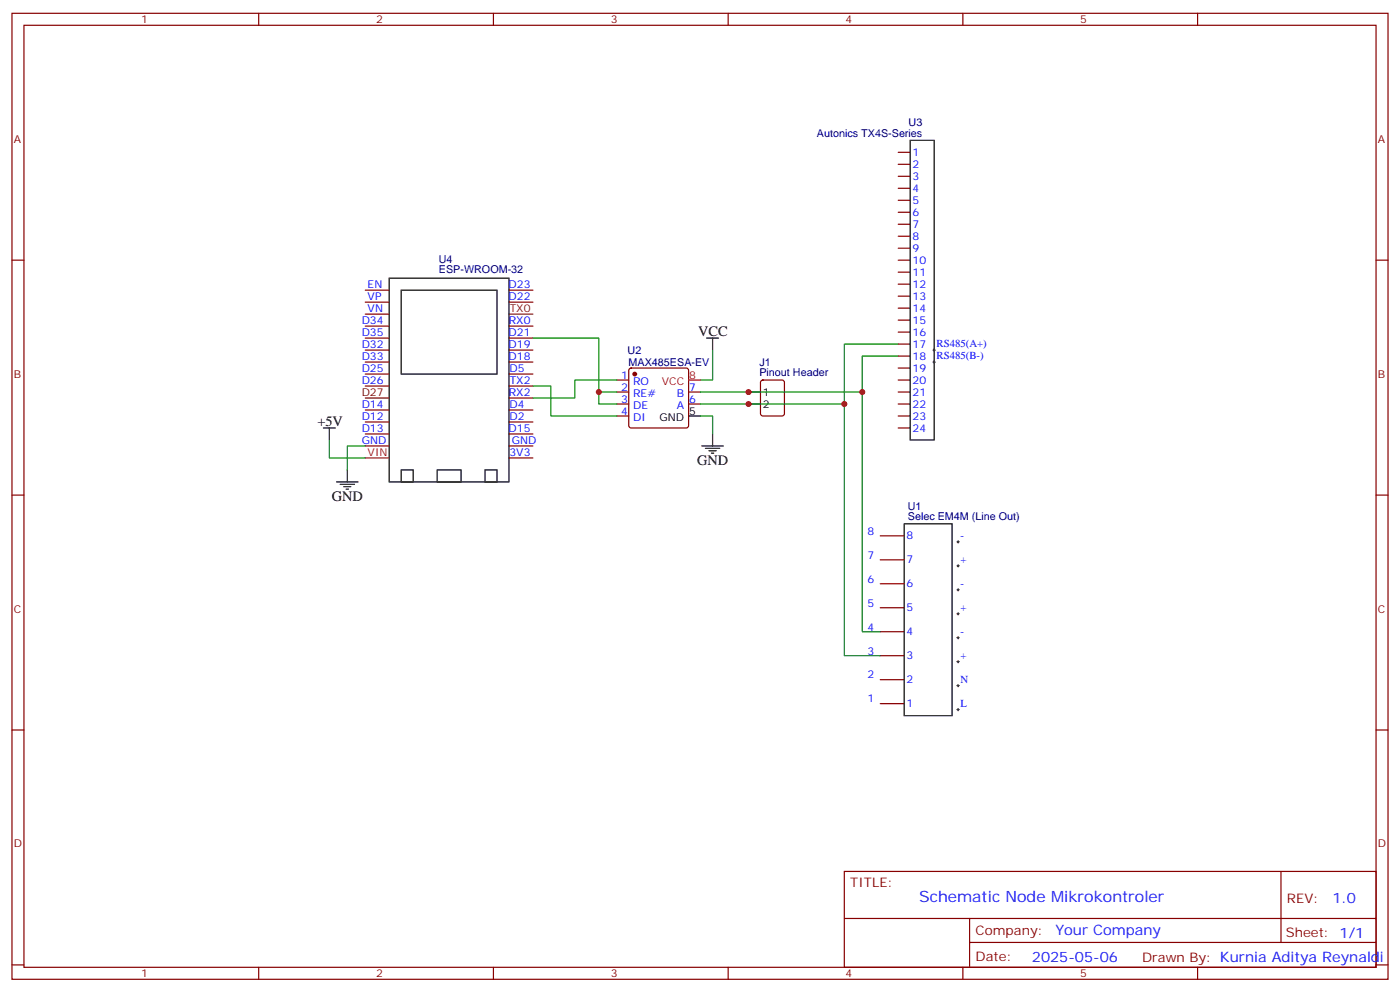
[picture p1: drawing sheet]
<svg xmlns="http://www.w3.org/2000/svg" width="412mm" height="292mm" viewBox="0 0 412 292" stroke-linecap="round" stroke-linejoin="round" font-family="sans-serif">
<g fill="none" stroke="#870000" stroke-width=".35">
<path d="M3.5 3.9h405.4v284.4h-405.4zM7.1 7.4h398.2v277.3h-398.2zM76.2 3.9v3.5M145.3 3.9v3.5M214.5 3.9v3.5M283.6 3.9v3.5M352.8 3.9v3.5M264.6 44.8h3.5M264.6 48.4h3.5M264.6 51.9h3.5M264.6 55.4h3.5M264.6 58.9h3.5"/>
<path d="M3.5 76.6h3.6M264.6 76.6h3.5M264.6 62.5h3.5M264.6 66h3.5M264.6 69.5h3.5M264.6 73.1h3.5M405.3 76.6h3.6M107.6 99.5h7.1M107.6 96h7.1M107.6 88.9h7.1M107.6 85.4h7.1M107.6 92.5h7.1"/>
<path d="M149.9 99.5h7.1M149.9 96h7.1M149.9 88.9h7.1M149.9 85.4h7.1M264.6 80.1h3.5M264.6 83.6h3.5M264.6 87.2h3.5M264.6 90.7h3.5M264.6 94.2h3.5M264.6 97.8h3.5M107.6 113.6h7.1M107.6 110.1h7.1"/>
<path d="M107.6 106.6h7.1M107.6 103h7.1M149.9 117.2h7.1M149.9 113.6h7.1M149.9 110.1h7.1M149.9 106.6h7.1M149.9 103h7.1M181.7 111.9h3.5M181.7 115.4h3.5M181.7 118.9h3.5M185.4 108.5l.5-.2h16.2l.5 .2 .2 .5v16.3l-.2 .5-.5 .2h-16.2l-.5-.3-.2-.4v-16.3zM202.8 115.4h3.6"/>
<path d="M202.8 118.9h3.6M224.2 112.1l.5-.2h5.7l.6 .4 .1 9.4-.5 .7h-5.9l-.6-.4-.1-9.4zM264.6 111.9h3.5M264.6 115.4h3.5M264.6 118.9h3.5M264.6 101.3h3.5M264.6 104.8h3.5M264.6 108.3h3.5M107.6 131.3h7.1M107.6 127.7h7.1M107.6 124.2h7.1M107.6 120.7h7.1"/>
<path d="M149.9 134.8h7.1M149.9 131.3h7.1M149.9 127.7h7.1M149.9 124.2h7.1M149.9 120.7h7.1M181.7 122.4h3.5M264.6 122.4h3.5M264.6 126h3.5M3.5 145.7h3.6M259.3 157.7h7M405.3 145.7h3.6M259.3 178.9h7"/>
<path d="M259.3 171.8h7M259.3 164.8h7M259.3 193h7M259.3 185.9h7M3.5 214.9h3.6M259.3 207.1h7M259.3 200.1h7M405.3 214.9h3.6M248.7 256.5h156.6v28.2h-156.6zM377.3 256.5v20.9M248.7 270.4h156.5M285.6 277.4h119.6"/>
<path d="M285.6 270.4v14.1M3.5 284h3.6M76.2 284.7v3.6M145.3 284.7v3.6M214.5 284.7v3.6M283.6 284.7v3.6M352.8 284.7v3.6M405.3 284h3.6"/>
</g>
<circle cx="187" cy="110.1" r=".53" fill="#870000" stroke="#870000" stroke-width=".35"/>
<g fill="none" stroke="#000" stroke-width=".35">
<path d="M268.1 41.3h7.1v88.2h-7.1zM114.7 81.9h35.2v60h-35.2zM118.2 85.4h28.2v24.7h-28.2zM208.1 99.5h3.6M209.9 99.5v3.5M220.5 115.4h3.5M220.5 118.9h3.5M95.2 126h3.6M97 126v3.5M102.3 138.3v3.6M118.2 138.3h3.5v3.6h-3.5zM128.8 138.3h7v3.6h-7z"/>
<path d="M142.9 138.3h3.5v3.6h-3.5zM202.8 122.4h3.6M206.7 131.3h6.4M207.8 132h4.2M208.8 132.7h2.2M209.5 133.4h.8M209.9 127.7v3.6M99.1 141.9h6.4M100.2 142.6h4.2M101.2 143.3h2.2M102 144h.7M266.3 154.2h14.2v56.4h-14.2z"/>
</g>
<path d="M202.8 111.9h3.6" fill="none" stroke="#f00" stroke-width=".35"/>
<path d="M149.9 92.5h7.1" fill="none" stroke="#630" stroke-width=".35"/>
<path d="M107.6 134.8h7.1" fill="none" stroke="#903" stroke-width=".35"/>
<path d="M107.6 117.2h7.1" fill="none" stroke="#600" stroke-width=".35"/>
<path d="M157 99.5h19.4v15.9h5.3M157 113.6h5.3v8.8h19.4M176.4 115.4v3.5h5.3M181.7 111.9h-12.4v5.3h-12.3M209.9 103v8.9h-3.5M248.7 118.9v74.1h10.6M254 115.4v70.5h5.3M264.6 104.8h-10.6v10.6h-47.6M264.6 101.3h-15.9v17.6h-42.3M97 129.5v5.3h10.6M107.6 131.3h-5.3v7M206.4 122.4h3.5v5.3" fill="none" stroke="#008700" stroke-width=".35"/>
<g fill="none" stroke="#000" stroke-width=".29">
<path d="M274.8 103h.7M274.8 106.6h.7M275.2 102.7v.7M275.2 106.2v.7M281.9 159.5h.7M282.2 159.1v.7M281.9 173.6h.7M281.9 166.5h.7M282.2 166.2v.7M282.2 173.2v.8M281.9 194.8h.7M281.9 187.7h.7"/>
<path d="M281.9 180.7h.7M282.2 180.3v.7M282.2 187.4v.7M282.2 194.4v.7M281.9 208.9h.7M281.9 201.8h.7M282.2 201.5v.7M282.2 208.5v.7"/>
</g>
<g fill="#c00">
<circle cx="176.4" cy="115.4" r=".88"/>
<circle cx="220.5" cy="115.4" r=".88"/>
<circle cx="220.5" cy="118.9" r=".88"/>
<circle cx="248.7" cy="118.9" r=".88"/>
<circle cx="254" cy="115.4" r=".88"/>
</g>
<text font-size="4.6" fill="#00f" x="270.8" y="265.5">Schematic Node Mikrokontroler</text>
<g font-size="4.2">
<text x="205.7" y="98.8">VCC</text>
<text x="93.5" y="125.3">+5V</text>
<text x="205.3" y="136.9">GND</text>
<text x="97.7" y="147.5">GND</text>
</g>
<g font-size="4.2" fill="#00f">
<text x="392.5" y="265.8">1.0</text>
<text x="310.9" y="275.3">Your Company</text>
<text x="304" y="283.1">2025-05-06</text>
</g>
<g font-size="3.9" fill="#800">
<text x="250.5" y="261.1">TITLE:</text>
<text x="379.1" y="265.8">REV:</text>
<text x="287.4" y="275.3">Company:</text>
<text x="378.7" y="275.9">Sheet: 1/1</text>
<text x="287.4" y="283">Date:</text>
<text x="336.4" y="283.1">Drawn By: Kurnia Aditya Reynaldi</text>
</g>
<g font-size="3.2" fill="#800">
<text x="41.6" y="6.9">1</text>
<text x="110.8" y="6.9">2</text>
<text x="179.9" y="6.9">3</text>
<text x="249.1" y="6.9">4</text>
<text x="318.2" y="6.9">5</text>
<text x="4.1" y="42">A</text>
<text x="405.9" y="42">A</text>
<text x="4.1" y="111.2">B</text>
<text x="405.9" y="111.2">B</text>
<text x="4.1" y="180.3">C</text>
<text x="405.9" y="180.3">C</text>
<text x="4.1" y="249.4">D</text>
<text x="405.9" y="249.4">D</text>
<text x="41.6" y="287.7">1</text>
<text x="110.8" y="287.7">2</text>
<text x="179.9" y="287.7">3</text>
<text x="249.1" y="287.7">4</text>
<text x="318.2" y="287.7">5</text>
</g>
<g font-size="3.2" fill="#000080">
<text x="240.6" y="40.3">Autonics TX4S-Series</text>
<text x="267.6" y="37.2">U3</text>
<text x="129.3" y="77.3">U4</text>
<text x="129.3" y="80.4">ESP-WROOM-32</text>
<text x="184.9" y="104.2">U2</text>
<text x="185.2" y="107.7">MAX485ESA-EV</text>
<text x="223.7" y="107.6">J1</text>
<text x="223.7" y="110.8">Pinout Header</text>
<text x="267.4" y="153.1">Selec EM4M (Line Out)</text>
<text x="267.4" y="150.1">U1</text>
</g>
<g font-size="3.2" fill="#00f">
<text x="268.8" y="45.9">1</text>
<text x="268.8" y="49.4">2</text>
<text x="268.8" y="53">3</text>
<text x="268.8" y="56.5">4</text>
<text x="268.8" y="60">5</text>
<text x="268.8" y="63.5">6</text>
<text x="268.8" y="67.1">7</text>
<text x="268.8" y="70.6">8</text>
<text x="268.8" y="74.1">9</text>
<text x="268.8" y="77.6">10</text>
<text x="268.8" y="81.2">11</text>
<text x="108.3" y="88.2">VP</text>
<text x="108.3" y="84.7">EN</text>
<text x="149.8" y="88.2">D22</text>
<text x="149.8" y="84.7">D23</text>
<text x="268.8" y="84.7">12</text>
<text x="268.8" y="88.2">13</text>
<text x="106.5" y="95.3">D34</text>
<text x="108.3" y="91.8">VN</text>
<text x="149.9" y="95.3">RX0</text>
<text x="268.8" y="91.8">14</text>
<text x="268.8" y="95.3">15</text>
<text x="106.5" y="98.8">D35</text>
<text x="149.8" y="98.8">D21</text>
<text x="268.8" y="98.8">16</text>
<text x="106.5" y="105.9">D33</text>
<text x="106.5" y="102.3">D32</text>
<text x="149.8" y="105.9">D18</text>
<text x="149.8" y="102.3">D19</text>
<text x="268.8" y="102.3">17</text>
<text x="268.8" y="105.9">18</text>
<text x="275.9" y="102.2">RS485(A+)</text>
<text x="275.9" y="105.7">RS485(B-)</text>
<text x="106.5" y="112.9">D26</text>
<text x="106.5" y="109.4">D25</text>
<text x="150.1" y="109.4">D5</text>
<text x="150.1" y="112.9">TX2</text>
<text x="183" y="111.5">1</text>
<text x="186.5" y="113.3">RO</text>
<text x="268.8" y="109.4">19</text>
<text x="268.8" y="112.9">20</text>
<text x="106.5" y="120">D14</text>
<text x="149.9" y="116.5">RX2</text>
<text x="150.1" y="120">D4</text>
<text x="183" y="115">2</text>
<text x="183" y="118.6">3</text>
<text x="186.5" y="116.8">RE#</text>
<text x="199.4" y="116.8">B</text>
<text x="203" y="118.6">6</text>
<text x="203" y="115">7</text>
<text x="268.8" y="116.5">21</text>
<text x="268.8" y="120">22</text>
<text x="106.5" y="123.5">D12</text>
<text x="150.1" y="123.5">D2</text>
<text x="183" y="122.1">4</text>
<text x="186.5" y="120.3">DE</text>
<text x="186.5" y="123.9">DI</text>
<text x="199.4" y="120.3">A</text>
<text x="268.8" y="123.5">23</text>
<text x="106.5" y="130.6">GND</text>
<text x="106.5" y="127">D13</text>
<text x="149.8" y="127">D15</text>
<text x="150.8" y="130.6">GND</text>
<text x="268.8" y="127">24</text>
<text x="150.1" y="134.1">3V3</text>
<text x="255.5" y="157.4">8</text>
<text x="267.1" y="158.8">8</text>
<text x="282.9" y="158.6">-</text>
<text x="255.5" y="164.4">7</text>
<text x="267.1" y="165.8">7</text>
<text x="282.9" y="165.7">+</text>
<text x="255.5" y="171.5">6</text>
<text x="267.1" y="172.9">6</text>
<text x="282.9" y="172.7">-</text>
<text x="255.5" y="178.5">5</text>
<text x="267.1" y="180">5</text>
<text x="282.9" y="179.8">+</text>
<text x="255.5" y="185.6">4</text>
<text x="267.1" y="187">4</text>
<text x="282.9" y="186.8">-</text>
<text x="255.5" y="192.7">3</text>
<text x="267.1" y="194.1">3</text>
<text x="282.9" y="193.9">+</text>
<text x="255.5" y="199.7">2</text>
<text x="267.1" y="201.1">2</text>
<text x="282.9" y="200.9">N</text>
<text x="255.5" y="206.8">1</text>
<text x="267.1" y="208.2">1</text>
<text x="282.9" y="208">L</text>
</g>
<text font-size="3.2" fill="#630" x="150.1" y="91.8">TX0</text>
<g font-size="3.2" fill="#f00">
<text x="194.9" y="113.3">VCC</text>
<text x="203" y="111.5">8</text>
</g>
<text font-size="3.2" fill="#600" x="106.5" y="116.5">D27</text>
<g font-size="3.2">
<text x="224.7" y="116.5">1</text>
<text x="224.7" y="120">2</text>
<text x="194.3" y="123.9">GND</text>
<text x="203" y="122.1">5</text>
</g>
<text font-size="3.2" fill="#903" x="108.3" y="134.1">VIN</text>
</svg>
